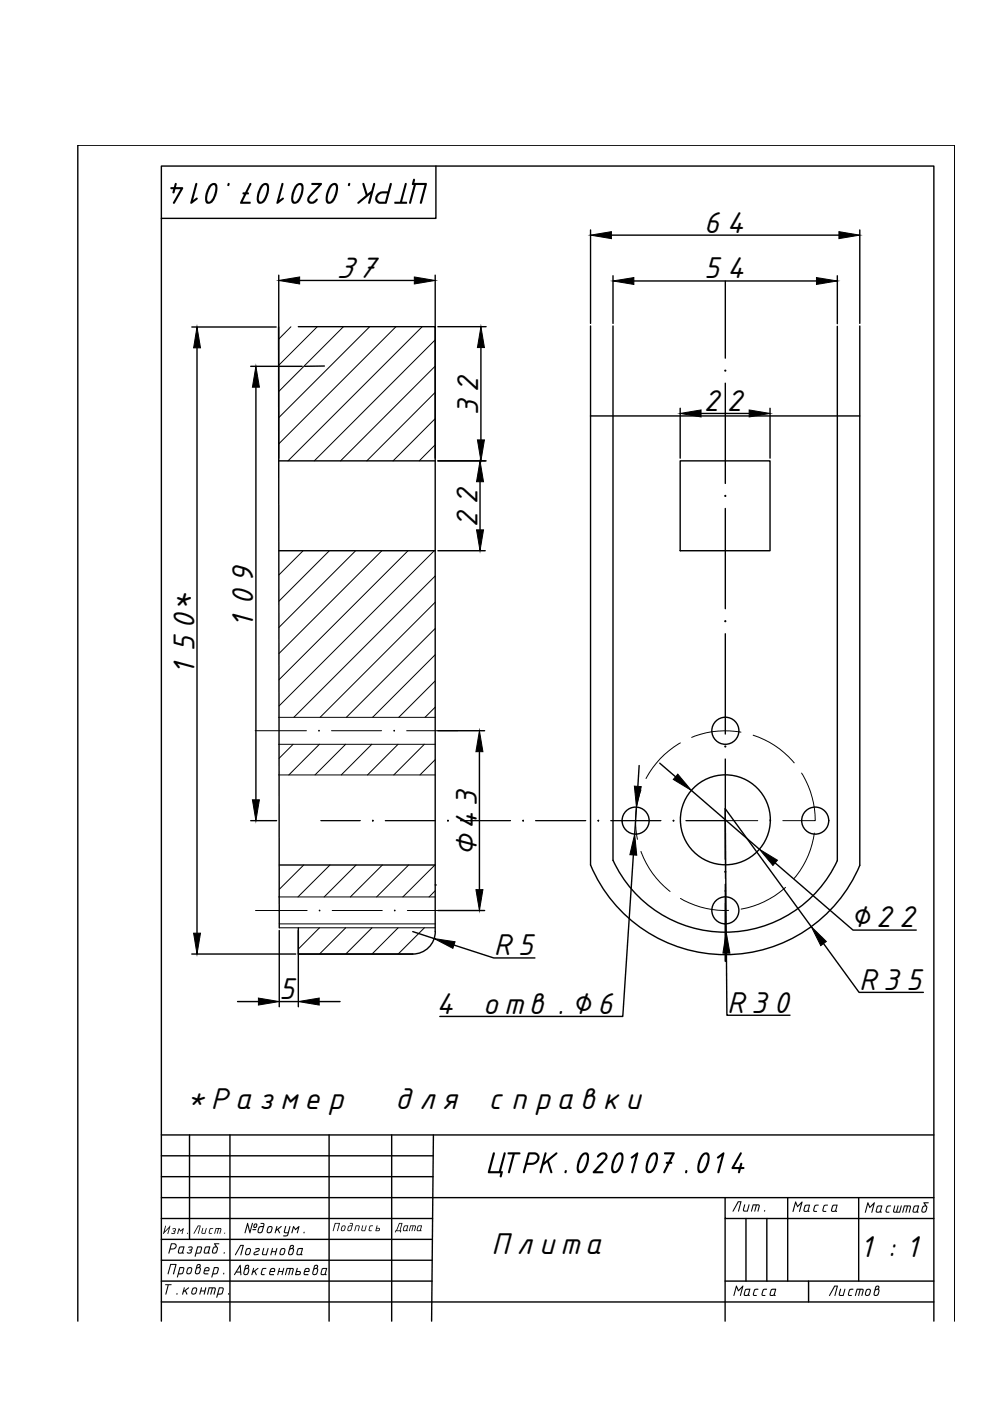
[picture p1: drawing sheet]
<svg xmlns="http://www.w3.org/2000/svg" width="210mm" height="297mm" viewBox="0 0 210 297" stroke-linecap="round" stroke-linejoin="round" font-family="sans-serif">
<!-- layer: 0 -->
<path d="M63.3 196.7v5.6h24.2M16.5 280.1v-249.3h185.9v249.3" fill="none" stroke="#000" stroke-width=".3"/>
<g fill="none" stroke="#000" stroke-width=".3">
<path d="M92.4 35.2v11.1h-58.2M34.2 240.6h163.8M34.2 258.3h57.5M34.2 253.9h163.8M34.2 249.5h57.6M34.2 245.1h57.6M40.2 240.6v22.2M48.8 240.6v39.5M69.8 240.6v39.5M83 240.6v39.5M91.9 240.6l-.4 39.5M153.7 253.9v4.4h44.3"/>
<path d="M153.7 258.3v21.8M158.2 258.3v13.3M162.6 258.3v13.3M167 253.9v17.7M182.1 253.9v17.7M34.2 276h163.8M34.2 262.8h57.5M34.2 267.2h57.4M34.2 271.6h57.4M153.7 271.6h44.3M171.4 271.6v4.4M34.2 280.1v-244.9h163.8v244.9"/>
</g>
<g fill="none" stroke="#000" stroke-width=".3">
<path d="M59.1 69.3l.1 127.4M63.3 69.3h29v128.2a4.7 4.7 0 0 1-4.8 4.8h-24.2M68.8 77.6l-4.2 .1M125.2 69.1v114.3a31 31 0 0 0 28.5 19 31 31 0 0 0 28.6-19v-114.3M130 69.1v113.3M177.5 69.2v113.3M59.1 97.7h33.2M125.2 88.2h57.1M144.2 97.7h19.1v19.1h-19.1zM59.1 116.8h33.2M59.2 183.4h33.1M92.3 187.6h.1"/>
<path d="M130 182.4a26.2 26.2 0 0 0 23.7 15.2 26.2 26.2 0 0 0 23.8-15.2"/>
<circle cx="153.8" cy="154.9" r="2.87"/>
<circle cx="134.8" cy="174" r="2.87"/>
<circle cx="153.8" cy="173.8" r="9.5"/>
<circle cx="172.8" cy="174" r="2.87"/>
<circle cx="153.8" cy="193" r="2.87"/>
</g>
<path d="M153.8 59.6v16.3M153.8 81.2v21.3M153.8 107.8v21.3M153.8 134.4v21.2M153.8 160.9v21.3M153.8 187.5v16.3" fill="none" stroke="#000" stroke-width=".3"/>
<g fill="#000" stroke="#000" stroke-width=".21">
<circle cx="153.8" cy="78.6" r=".12"/>
<circle cx="153.8" cy="105.1" r=".12"/>
<circle cx="153.8" cy="131.7" r=".12"/>
<circle cx="67.6" cy="154.9" r=".08"/>
<circle cx="83.6" cy="154.9" r=".08"/>
<circle cx="153.8" cy="158.3" r=".12"/>
<circle cx="79" cy="174" r=".08"/>
<circle cx="95" cy="174" r=".08"/>
<circle cx="110.9" cy="174" r=".08"/>
<circle cx="126.9" cy="174" r=".08"/>
<circle cx="142.8" cy="174" r=".08"/>
<circle cx="163.3" cy="174" r=".08"/>
<circle cx="67.8" cy="193" r=".08"/>
<circle cx="83.7" cy="193" r=".08"/>
<circle cx="153.8" cy="184.8" r=".12"/>
</g>
<g fill="none" stroke="#000" stroke-width=".21">
<path d="M61.7 69.3l-2.6 2.6M67.3 69.3l-8.2 8.2M72.8 69.3l-13.7 13.7M78.4 69.3l-19.3 19.3M84 69.3l-24.9 24.8M89.5 69.3l-28.4 28.4M92.3 77.6l-20.1 20.1M92.3 72.1l-25.7 25.6M92.3 94.3l-3.4 3.4M92.3 88.8l-9 8.9M92.3 83.2l-14.5 14.5M64.3 116.8l-5.2 5.1"/>
<path d="M69.8 116.8l-10.7 10.7M75.4 116.8l-16.3 16.2M81 116.8l-21.9 21.8M86.5 116.8l-27.4 27.3M92.1 116.8l-32.9 32.9M92.3 138.8l-13.3 13.3M92.3 133.3l-18.9 18.8M92.3 127.7l-24.4 24.4M92.3 122.1l-30 30M62.2 157.8l-3 3M67.7 157.8l-6.5 6.5M73.3 157.8l-6.5 6.5"/>
<path d="M78.8 157.8l-6.4 6.5M84.4 157.8l-6.5 6.5M90 157.8l-6.5 6.5M92.3 149.9l-2.2 2.2M92.3 144.4l-7.8 7.7M92.3 161.1l-3.3 3.2M64.4 183.4l-5.2 5.2M67.7 196.7l-4.4 4.5M70 183.4l-6.8 6.8M73.3 196.7l-5.6 5.6M75.5 183.4l-6.8 6.8M78.9 196.7l-5.6 5.6"/>
<path d="M81.1 183.4l-6.8 6.8M84.4 196.7l-5.5 5.6M86.6 183.4l-6.8 6.8M90 196.7l-5.6 5.6M92.2 183.4l-6.8 6.8M92.3 188.9l-1.3 1.3"/>
</g>
<!-- layer: 0 -->
<path d="M68 174h8.4M81.7 174h10.6M97.6 174h10.7M113.6 174h10.6M129.5 174h10.6M145.4 174h8.4v12.3M153.8 191.6v12.2" fill="none" stroke="#000" stroke-width=".21"/>
<g fill="#000" stroke="#000" stroke-width=".21">
<circle cx="79" cy="174" r=".08"/>
<circle cx="95" cy="174" r=".08"/>
<circle cx="110.9" cy="174" r=".08"/>
<circle cx="126.9" cy="174" r=".08"/>
<circle cx="142.8" cy="174" r=".08"/>
<circle cx="153.8" cy="188.9" r=".08"/>
</g>
<g fill="none" stroke="#000" stroke-width=".21">
<path d="M54.1 154.9h10.9M70.3 154.9h10.6M86.2 154.9h10.9M144.3 157.5a18.5 18.5 0 0 0-7.3 7.6M157.1 155.2a19.1 19.1 0 0 0-10.5 1.1M159.7 155.9a18.9 18.9 0 0 1 8.7 5.8M68 174h8.4M81.7 174h10.6M97.6 174h10.7M113.6 174h10.6M129.5 174h10.6M135.9 167.5a19.1 19.1 0 0 0-.7 10.5"/>
<path d="M145.4 174h15.3M170 163.9a19 19 0 0 1 2.9 10.1h-6.9M172.7 176.6a18.8 18.8 0 0 1-4.3 9.6M54.2 193h10.9M70.4 193h10.7M86.4 193h10.9M135.9 180.5a18.7 18.7 0 0 0 6.2 8.5M144.3 190.5a18.6 18.6 0 0 0 10.2 2.5M166.5 188.1a18.8 18.8 0 0 1-9.4 4.7"/>
</g>
<path d="M59.1 157.8h33.2M59.1 152.1h33.2M59.1 164.3h33.2M59.1 190.2h33.2M59.2 196.7h33M59.2 195.9h33.1" fill="none" stroke="#000" stroke-width=".21"/>
<g fill="none" stroke="#000" stroke-width=".3">
<path d="M59.1 58.3v38.8M63.5 59.5h24.3M92.3 58.3v38.8M125.2 48.8v19.8M129.6 49.9h48.3M130 58.5v10.1M134.4 59.6h38.7M177.5 58.5v10.1M182.3 48.8v19.8M40.7 69.3h17.9M41.8 73.8v124.1M53.2 77.7h10.9"/>
<path d="M92.8 69.3h10.3M102 73.7v19.6M54.3 82.1v87.5M92.8 97.7h10.3M144.2 86.6v10.5M148.6 87.7h10.2M163.3 86.6v10.5M92.8 116.8h10.1M101.8 102.1v10.2M92.8 154.9h10M101.6 159.4v29.2M53.2 174h5.4"/>
<path d="M134.9 171.1l-.3 5.8M135.5 162.3l-.3 4.4M139.9 161.8l3.3 2.9M146.6 167.6l14.4 12.5M59.2 197.3v16.2M63.3 197.3v16.2M87.5 197.5l4.5 1.5M92.8 193h10M134.3 181.3l-2.3 34.2h-38.8M164.3 183l16.6 14.2h13.4M172 196.5l-18.2-25 .2 26.2M40.7 202.3h22"/>
<path d="M50.4 212.4h4.4M59.2 212.4h4.1M67.7 212.4h4.4M96.3 200.4l8.4 2.7h8.7M154 202.1l.1 13.2h13.4M174.6 200.1l7.5 10.3h13.7"/>
</g>
<g fill="#000" stroke="#000" stroke-width=".21">
<path d="M59.1 59.5l4.4-.8v1.5zM87.8 58.7l4.5 .8-4.5 .7zM125.2 49.9l4.4-.8v1.5zM130 59.6l4.4-.7v1.4zM173.1 58.9l4.4 .7-4.4 .7zM177.9 49.1l4.4 .8-4.4 .7zM41.8 69.3l.7 4.5h-1.5zM102 69.3l.7 4.4h-1.5zM54.3 77.7l.7 4.4h-1.5zM101.2 93.3h1.5l-.7 4.4zM144.2 87.7l4.4-.8v1.5zM158.8 86.9l4.5 .8-4.5 .7z"/>
<path d="M101.8 97.7l.7 4.4h-1.5zM101 112.3h1.5l-.7 4.5zM101.6 154.9l.8 4.5h-1.5zM53.5 169.6h1.5l-.7 4.4zM134.5 166.7l1.5 .1-1.1 4.3zM143.7 164.1l2.9 3.5-3.8-2.3zM41 197.9h1.5l-.7 4.4zM92 199l4.5 .7-.5 1.4zM100.9 188.6h1.5l-.8 4.4zM134.6 176.9l.4 4.4-1.5-.1zM161 180.1l3.8 2.3-.9 1.1zM172 196.5l3.2 3.1-1.2 .9z"/>
<path d="M54.8 211.6l4.4 .8-4.4 .7zM63.3 212.4l4.4-.8v1.5zM154 197.7l.8 4.4h-1.5z"/>
</g>
<text font-size="7.4" x="36.4" y="129.4">*</text>
<g font-size="6.9">
<text x="76.4" y="38.8" transform="rotate(-180 76.4 38.8)">.020107.014</text>
<text x="91" y="38.8" transform="rotate(-180 91 38.8)">ЦТРК</text>
<text x="148.9" y="49.3">64</text>
<text x="71" y="58.9">37</text>
<text x="149" y="59">54</text>
<text x="101.4" y="88.4" transform="rotate(-90 101.4 88.4)">32</text>
<text x="148.9" y="87.1">22</text>
<text x="101.2" y="112.1" transform="rotate(-90 101.2 112.1)">22</text>
<text x="53.7" y="133.4" transform="rotate(-90 53.7 133.4)">109</text>
<text x="41.2" y="143.4" transform="rotate(-90 41.2 143.4)">150</text>
<text x="101.1" y="181.1" transform="rotate(-90 101.1 181.1)">Ф43</text>
<text x="180.5" y="196.6">∅22</text>
<text x="104.6" y="202.6">R5</text>
<text x="182" y="209.9">R35</text>
<text x="58.8" y="211.8">5</text>
<text x="92.2" y="215">4</text>
<text x="101.9" y="215">отв.∅6</text>
<text x="154" y="214.7">R30</text>
<text x="39.7" y="235">*Размер</text>
<text x="83.5" y="235">для</text>
<text x="103" y="235">справки</text>
<text x="102.9" y="248.8">ЦТРК</text>
<text x="117.5" y="248.8">.020107.014</text>
<text x="104.2" y="266">Плита</text>
<text x="182.1" y="266.5">1:1</text>
</g>
<g font-size="3.4">
<text x="155.1" y="256.9">Лит.</text>
<text x="167.9" y="256.9">Масса</text>
<text x="183.2" y="257.1">Масштаб</text>
<text x="52.1" y="261.5">№докум.</text>
<text x="35.4" y="265.8">Разраб.</text>
<text x="49.5" y="266.1">Логинова</text>
<text x="34.5" y="274.5">Т.контр.</text>
<text x="35.2" y="270.2">Провер.</text>
<text x="49.2" y="270.4">Авксентьева</text>
<text x="155.3" y="274.8">Масса</text>
<text x="175.5" y="274.8">Листов</text>
</g>
<g font-size="2.7">
<text x="34.4" y="261.6">Изм.</text>
<text x="40.8" y="261.6">Лист.</text>
<text x="70.3" y="261">Подпись</text>
<text x="83.6" y="261">Дата</text>
</g>
</svg>
